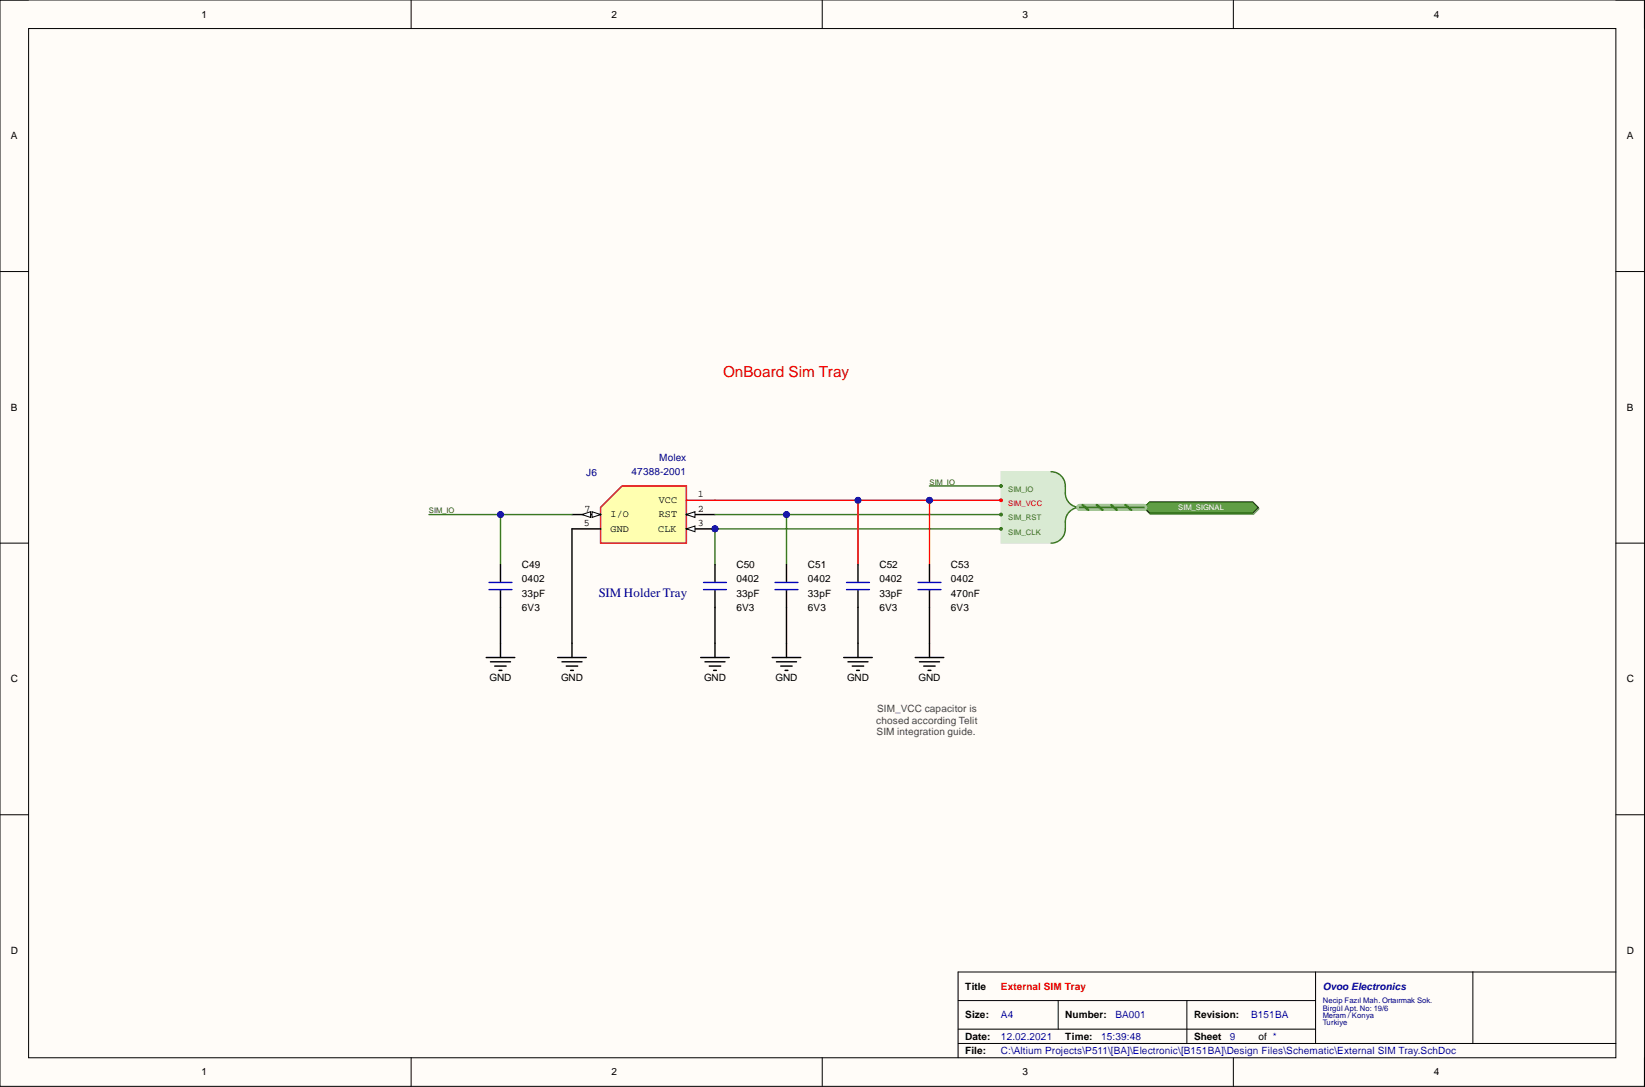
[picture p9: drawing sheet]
<svg xmlns="http://www.w3.org/2000/svg" width="292mm" height="193mm" viewBox="0 0 292 193" stroke-linecap="round" stroke-linejoin="round" font-family="sans-serif">
<path d="M0 0h292v192.9h-292z" fill-rule="evenodd" fill="#fffcf8"/>
<path d="M0 0h292v192.9h-292z" fill="none" stroke="#000" stroke-width=".18"/>
<path d="M5.1 5.1h281.8v182.7h-281.8z" fill-rule="evenodd" fill="#fffcf8"/>
<g fill="none" stroke="#000" stroke-width=".18">
<path d="M0 0h5.1M73 0v5.1M146 0v5.1M219 0v5.1M286.9 0h5.1v5.1M5.1 5.1h281.8v182.7h-281.8zM0 48.2h5.1M286.9 48.2h5.1M0 96.4h5.1M286.9 96.4h5.1M0 144.6h5.1M286.9 144.6h5.1"/>
<path d="M170.1 177.6h63.5M187.9 177.6v5.1M210.8 177.6v7.6M233.6 172.6v12.6M261.5 172.6v12.6M286.9 172.6h-116.8v15.2M73 187.8v5.1M146 187.8v5.1M170.1 185.2h116.8M170.1 182.7h63.5M219 187.8v5.1M292 187.8v5.1"/>
</g>
<circle cx="127" cy="93.9" r=".51" fill="#000080"/>
<circle cx="127" cy="93.9" r=".51" fill="none" stroke="#000080" stroke-width=".18"/>
<path d="M106.6 90.1l3.9-3.8h11.4v10.1h-15.3z" fill-rule="evenodd" fill="#ffffb0"/>
<path d="M106.6 90.1l3.9-3.8h11.4v10.1h-15.3z" fill="none" stroke="#980000" stroke-width=".25"/>
<path d="M101.6 93.9h5M101.6 91.3h5" fill="none" stroke="#000" stroke-width=".25"/>
<path d="M105.1 90.8l1.5 .5-1.5 .6z" fill="#f8fcff"/>
<path d="M105.1 90.8l1.5 .5-1.5 .6z" fill="none" stroke="#000" stroke-width=".18"/>
<path d="M103.3 91.3l1.6-.5v1.1z" fill="#f8fcff"/>
<path d="M103.3 91.3l1.6-.5v1.1z" fill="none" stroke="#000" stroke-width=".18"/>
<path d="M121.9 93.9h5.1" fill="none" stroke="#000" stroke-width=".25"/>
<path d="M121.9 93.9l1.5-.5v1z" fill="#f8fcff"/>
<path d="M121.9 93.9l1.5-.5v1z" fill="none" stroke="#000" stroke-width=".18"/>
<circle cx="127" cy="93.9" r=".51" fill="#000080"/>
<circle cx="127" cy="93.9" r=".51" fill="none" stroke="#000080" stroke-width=".18"/>
<path d="M121.9 91.3h5.1" fill="none" stroke="#000" stroke-width=".25"/>
<path d="M121.9 91.3l1.5-.5v1.1z" fill="#f8fcff"/>
<path d="M121.9 91.3l1.5-.5v1.1z" fill="none" stroke="#000" stroke-width=".18"/>
<path d="M121.9 88.8h5.1" fill="none" stroke="#f00" stroke-width=".25"/>
<g fill="none" stroke="#000" stroke-width=".25">
<path d="M86.3 116.7h5.1M87.1 117.5h3.5M87.9 118.2h2M88.6 119h.5M88.9 114.2v2.5M99 116.7h5.1M99.8 117.5h3.5M100.6 118.2h2M101.3 119h.5M101.6 114.2v2.5M124.4 116.7h5.1M125.2 117.5h3.5"/>
<path d="M125.9 118.2h2.1M126.7 119h.5M127 114.2v2.5M137.1 116.7h5.1M137.9 117.5h3.5M138.6 118.2h2.1M139.4 119h.5M139.7 114.2v2.5M149.8 116.7h5.1M150.6 117.5h3.5M151.3 118.2h2.1M152.1 119h.5"/>
<path d="M152.4 114.2v2.5M162.5 116.7h5.1M163.3 117.5h3.5M164 118.2h2.1M164.8 119h.5M165 114.2v2.5"/>
</g>
<path d="M177.7 83.7h8.9l1.3 .4 1 .9 .3 1.3v1.9l.6 1 1.3 .9-1.3 .8-.6 1.1v1.9l-.3 1.3-1 .9-1.3 .3h-8.9z" fill-rule="evenodd" fill="#d9ead3"/>
<path d="M177.7 83.7h8.9l1.3 .4 1 .9 .3 1.3v1.9l.6 1 1.3 .9-1.3 .8-.6 1.1v1.9l-.3 1.3-1 .9-1.3 .3h-8.9z" fill="none" stroke="#d9ead3" stroke-width=".18"/>
<path d="M186.6 83.7a2.54 2.54 0 0 1 2.6 2.6 3.4 3.4 0 0 0 .9 3.2l1 .5 .6 .1a2.55 2.55 0 0 0-2.5 2.5 3.4 3.4 0 0 1-1 3.3l-1 .5h-.6" fill="none" stroke="#38761d" stroke-width=".25"/>
<circle cx="177.7" cy="88.8" r=".26" fill="#f00"/>
<circle cx="177.7" cy="88.8" r=".26" fill="none" stroke="#f00" stroke-width=".18"/>
<circle cx="177.7" cy="86.3" r=".26" fill="#38761d"/>
<circle cx="177.7" cy="86.3" r=".26" fill="none" stroke="#38761d" stroke-width=".18"/>
<circle cx="177.7" cy="91.4" r=".26" fill="#38761d"/>
<circle cx="177.7" cy="91.4" r=".26" fill="none" stroke="#38761d" stroke-width=".18"/>
<circle cx="177.7" cy="93.9" r=".26" fill="#38761d"/>
<circle cx="177.7" cy="93.9" r=".26" fill="none" stroke="#38761d" stroke-width=".18"/>
<path d="M203.3 90.3l1-1h18.3l1 1-1 1h-18.3z" fill-rule="evenodd" fill="#8ba480"/>
<path d="M203.3 90.3l1-1h18.3l1 1-1 1h-18.3z" fill="none" stroke="#77906c" stroke-width=".18"/>
<path d="M203.1 90.1l1-1h18.4l.9 1-.9 1h-18.4z" fill-rule="evenodd" fill="#609e45"/>
<path d="M203.1 90.1l1-1h18.4l.9 1-.9 1h-18.4z" fill="none" stroke="#003a00" stroke-width=".18"/>
<path d="M76.2 91.3h25.4M165 86.3h12.7M191.7 90.1h11.4" fill="none" stroke="#38761d" stroke-width=".25"/>
<path d="M191.7 90.1h11.4" fill="none" stroke="#92d077" stroke-width="1.3"/>
<path d="M192.2 89.6l1 .9M194.8 89.6l1 .9M197.3 89.6l1 .9M199.8 89.6l1 .9" fill="none" stroke="#38761d" stroke-width=".38"/>
<circle cx="88.9" cy="91.3" r=".51" fill="#000080"/>
<circle cx="88.9" cy="91.3" r=".51" fill="none" stroke="#000080" stroke-width=".18"/>
<path d="M127 93.9h50.7" fill="none" stroke="#38761d" stroke-width=".25"/>
<circle cx="127" cy="93.9" r=".51" fill="#000080"/>
<circle cx="127" cy="93.9" r=".51" fill="none" stroke="#000080" stroke-width=".18"/>
<path d="M127 91.3h50.7" fill="none" stroke="#38761d" stroke-width=".25"/>
<circle cx="139.7" cy="91.3" r=".51" fill="#000080"/>
<circle cx="139.7" cy="91.3" r=".51" fill="none" stroke="#000080" stroke-width=".18"/>
<path d="M127 88.8h50.7" fill="none" stroke="#f00" stroke-width=".25"/>
<circle cx="152.4" cy="88.8" r=".51" fill="#000080"/>
<circle cx="152.4" cy="88.8" r=".51" fill="none" stroke="#000080" stroke-width=".18"/>
<circle cx="165" cy="88.8" r=".51" fill="#000080"/>
<circle cx="165" cy="88.8" r=".51" fill="none" stroke="#000080" stroke-width=".18"/>
<path d="M88.9 107.8v6.4" fill="none" stroke="#000" stroke-width=".25"/>
<path d="M88.9 91.3v8.9" fill="none" stroke="#38761d" stroke-width=".25"/>
<circle cx="88.9" cy="91.3" r=".51" fill="#000080"/>
<circle cx="88.9" cy="91.3" r=".51" fill="none" stroke="#000080" stroke-width=".18"/>
<path d="M101.6 93.9v20.3M127 107.8v6.4" fill="none" stroke="#000" stroke-width=".25"/>
<path d="M127 93.9v6.3" fill="none" stroke="#38761d" stroke-width=".25"/>
<circle cx="127" cy="93.9" r=".51" fill="#000080"/>
<circle cx="127" cy="93.9" r=".51" fill="none" stroke="#000080" stroke-width=".18"/>
<path d="M139.7 107.8v6.4" fill="none" stroke="#000" stroke-width=".25"/>
<path d="M139.7 91.3v8.9" fill="none" stroke="#38761d" stroke-width=".25"/>
<circle cx="139.7" cy="91.3" r=".51" fill="#000080"/>
<circle cx="139.7" cy="91.3" r=".51" fill="none" stroke="#000080" stroke-width=".18"/>
<path d="M152.4 107.8v6.4" fill="none" stroke="#000" stroke-width=".25"/>
<path d="M152.4 88.8v11.4" fill="none" stroke="#f00" stroke-width=".25"/>
<circle cx="152.4" cy="88.8" r=".51" fill="#000080"/>
<circle cx="152.4" cy="88.8" r=".51" fill="none" stroke="#000080" stroke-width=".18"/>
<path d="M165 107.8v6.4" fill="none" stroke="#000" stroke-width=".25"/>
<path d="M165 88.8v11.4" fill="none" stroke="#f00" stroke-width=".25"/>
<circle cx="165" cy="88.8" r=".51" fill="#000080"/>
<circle cx="165" cy="88.8" r=".51" fill="none" stroke="#000080" stroke-width=".18"/>
<path d="M88.9 100.2v3.1M88.9 104.8v3M127 100.2v3.1M127 104.8v3M139.7 100.2v3.1M139.7 104.8v3M152.4 100.2v3.1M152.4 104.8v3M165 100.2v3.1M165 104.8v3" fill="none" stroke="#000" stroke-width=".25"/>
<path d="M86.8 103.4h4.1M86.8 104.7h4.1M124.9 103.4h4.1M124.9 104.7h4.1M137.6 103.4h4.1M137.6 104.7h4.1M150.3 103.4h4.1M150.3 104.7h4.1M163 103.4h4.1M163 104.7h4.1" fill="none" stroke="#00f" stroke-width=".25"/>
<text font-size="2.7" fill="#f00" x="128.4" y="66.9">OnBoard Sim Tray</text>
<text font-size="2.3" fill="#000080" x="106.3" y="106.1">SIM Holder Tray</text>
<g font-size="1.8">
<text x="35.8" y="3.1">1</text>
<text x="108.6" y="3.1">2</text>
<text x="181.6" y="3.1">3</text>
<text x="254.6" y="3.1">4</text>
<text x="1.9" y="24.7">A</text>
<text x="288.9" y="24.7">A</text>
<text x="1.9" y="72.9">B</text>
<text x="288.9" y="72.9">B</text>
<text x="117" y="89.3">VCC</text>
<text x="123.9" y="88.3">1</text>
<text x="103.7" y="93.4">5</text>
<text x="103.8" y="90.8">7</text>
<text x="108.4" y="94.4">GND</text>
<text x="108.4" y="91.9">I/O</text>
<text x="116.9" y="94.4">CLK</text>
<text x="117" y="91.9">RST</text>
<text x="123.9" y="93.4">3</text>
<text x="123.9" y="90.8">2</text>
<text x="92.7" y="100.8">C49</text>
<text x="130.8" y="100.8">C50</text>
<text x="143.5" y="100.8">C51</text>
<text x="156.2" y="100.8">C52</text>
<text x="168.9" y="100.8">C53</text>
<text x="92.7" y="103.4">0402</text>
<text x="92.7" y="105.9">33pF</text>
<text x="130.8" y="103.4">0402</text>
<text x="130.8" y="105.9">33pF</text>
<text x="143.5" y="103.4">0402</text>
<text x="143.5" y="105.9">33pF</text>
<text x="156.2" y="103.4">0402</text>
<text x="156.2" y="105.9">33pF</text>
<text x="168.9" y="103.4">0402</text>
<text x="168.9" y="105.9">470nF</text>
<text x="92.7" y="108.4">6V3</text>
<text x="130.8" y="108.4">6V3</text>
<text x="143.5" y="108.4">6V3</text>
<text x="156.2" y="108.4">6V3</text>
<text x="168.9" y="108.4">6V3</text>
<text x="1.9" y="121.1">C</text>
<text x="86.9" y="120.9">GND</text>
<text x="99.6" y="120.9">GND</text>
<text x="125" y="120.9">GND</text>
<text x="137.7" y="120.9">GND</text>
<text x="150.4" y="120.9">GND</text>
<text x="163.1" y="120.9">GND</text>
<text x="288.9" y="121.1">C</text>
<text x="1.9" y="169.3">D</text>
<text x="288.9" y="169.3">D</text>
<text x="171.4" y="175.7">Title</text>
<text x="171.4" y="180.8">Size:</text>
<text x="171.4" y="184.6">Date:</text>
<text x="189.2" y="180.8">Number:</text>
<text x="189.2" y="184.6">Time:</text>
<text x="212" y="180.8">Revision:</text>
<text x="212" y="184.6">Sheet</text>
<text x="223.4" y="184.6">of *</text>
<text x="35.8" y="190.9">1</text>
<text x="108.6" y="190.9">2</text>
<text x="171.4" y="187.1">File:</text>
<text x="181.6" y="190.9">3</text>
<text x="254.6" y="190.9">4</text>
</g>
<g font-size="1.8" fill="#000080">
<text x="117.1" y="81.8">Molex</text>
<text x="104.1" y="84.6">J6</text>
<text x="112.1" y="84.3">47388-2001</text>
<text x="234.9" y="175.7">Ovoo Electronics</text>
</g>
<g font-size="1.8" fill="#434343">
<text x="155.6" y="128.5">chosed according Telit</text>
<text x="155.7" y="130.5">SIM integration guide.</text>
<text x="155.7" y="126.5">SIM_VCC capacitor is</text>
</g>
<text font-size="1.8" fill="#f00" x="177.7" y="175.7">External SIM Tray</text>
<g font-size="1.8" fill="#00f">
<text x="177.7" y="184.6">12.02.2021</text>
<text x="177.7" y="180.8">A4</text>
<text x="195.5" y="184.6">15:39:48</text>
<text x="198.1" y="180.8">BA001</text>
<text x="218.4" y="184.6">9</text>
<text x="222.2" y="180.8">B151BA</text>
<text x="177.7" y="187.1">C:\Altium Projects\P511\[BA]\Electronic\[B151BA]\Design Files\Schematic\External SIM Tray.SchDoc</text>
</g>
<g font-size="1.4" fill="#274e13">
<text x="165" y="86">SIM_IO</text>
<text x="76.2" y="91.1">SIM_IO</text>
</g>
<text font-size="1.4" fill="#f00" x="179" y="89.8">SIM_VCC</text>
<g font-size="1.4" fill="#38761d">
<text x="179" y="87.3">SIM_IO</text>
<text x="179" y="92.4">SIM_RST</text>
<text x="179" y="94.9">SIM_CLK</text>
</g>
<text font-size="1.4" fill="#fff" x="209.2" y="90.6">SIM_SIGNAL</text>
<g font-size="1.4" fill="#000080">
<text x="234.9" y="178.1">Necip Fazıl Mah. Ortaırmak Sok.</text>
<text x="234.9" y="179.4">Birgül Apt. No: 19/6</text>
<text x="234.9" y="180.7">Meram / Konya</text>
<text x="234.9" y="181.9">Turkiye</text>
</g>
</svg>
